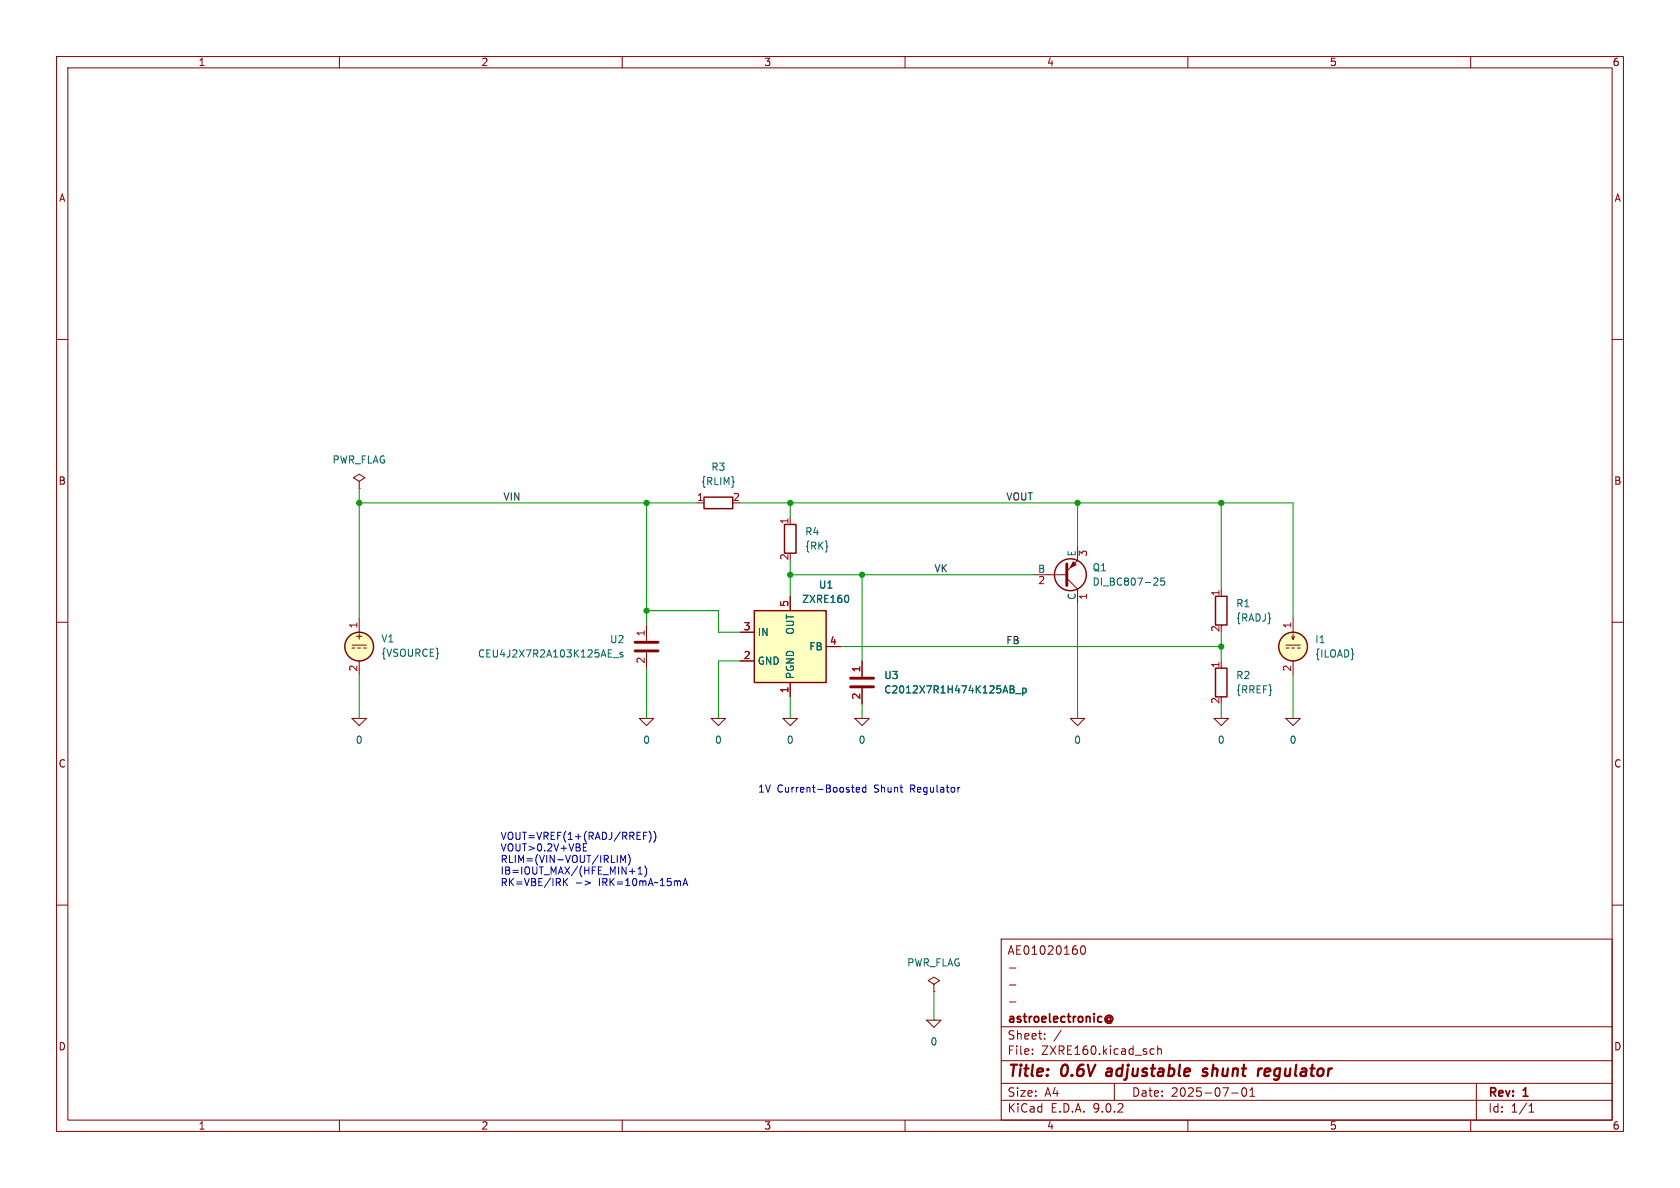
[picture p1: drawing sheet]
(kicad_sch
 (version 20250114)
 (generator "eeschema")
 (generator_version "9.0")
 (paper "A4")
 (title_block
  (title "0.6V adjustable shunt regulator")
  (date "2025-07-01")
  (rev "1")
  (company "astroelectronic@")
  (comment 1 "-")
  (comment 2 "-")
  (comment 3 "-")
  (comment 4 "AE01020160"))
 (lib_symbols
  (symbol "Device:C"
   (pin_names
    (offset 0.254) (hide yes)) (exclude_from_sim no) (in_bom yes) (on_board yes)
   (property "Reference" "C" (at 0.635 2.54 0) (effects (font (size 1.27 1.27)) (justify left)))
   (property "Value" "C" (at 0.635 -2.54 0) (effects (font (size 1.27 1.27)) (justify left)))
   (property "Footprint" "" (at 0.9652 -3.81 0) (effects (font (size 1.27 1.27)) (hide yes)))
   (property "Datasheet" "~" (at 0 0 0) (effects (font (size 1.27 1.27)) (hide yes)))
   (property "Description" "Unpolarized capacitor" (at 0 0 0) (effects (font (size 1.27 1.27)) (hide yes)))
   (symbol "C_0_1"
    (polyline (pts (xy -2.032 0.762) (xy 2.032 0.762)) (stroke (width 0.508) (type default)) (fill (type none)))
    (polyline (pts (xy -2.032 -0.762) (xy 2.032 -0.762)) (stroke (width 0.508) (type default)) (fill (type none))))
   (symbol "C_1_1"
    (pin passive line (at 0 3.81 270) (length 2.794) (name "~" (effects (font (size 1.27 1.27)))) (number "1" (effects (font (size 1.27 1.27)))))
    (pin passive line (at 0 -3.81 90) (length 2.794) (name "~" (effects (font (size 1.27 1.27)))) (number "2" (effects (font (size 1.27 1.27))))))
   (embedded_fonts no))
  (symbol "Transistor_BJT:Q_PNP_CBE"
   (pin_names
    (offset 0)) (exclude_from_sim no) (in_bom yes) (on_board yes)
   (property "Reference" "Q" (at 5.08 1.27 0) (effects (font (size 1.27 1.27)) (justify left)))
   (property "Value" "Q_PNP_CBE" (at 5.08 -1.27 0) (effects (font (size 1.27 1.27)) (justify left)))
   (property "Footprint" "" (at 5.08 2.54 0) (effects (font (size 1.27 1.27)) (hide yes)))
   (property "Datasheet" "~" (at 0 0 0) (effects (font (size 1.27 1.27)) (hide yes)))
   (property "Description" "PNP transistor, collector/base/emitter" (at 0 0 0) (effects (font (size 1.27 1.27)) (hide yes)))
   (symbol "Q_PNP_CBE_0_1"
    (polyline (pts (xy -2.54 0) (xy 0.635 0)) (stroke (width 0) (type default)) (fill (type none)))
    (polyline (pts (xy 0.635 1.905) (xy 0.635 -1.905)) (stroke (width 0.508) (type default)) (fill (type none)))
    (polyline (pts (xy 0.635 0.635) (xy 2.54 2.54)) (stroke (width 0) (type default)) (fill (type none)))
    (polyline (pts (xy 0.635 -0.635) (xy 2.54 -2.54)) (stroke (width 0) (type default)) (fill (type none)))
    (circle (center 1.27 0) (radius 2.8194) (stroke (width 0.254) (type default)) (fill (type none)))
    (polyline (pts (xy 2.286 -1.778) (xy 1.778 -2.286) (xy 1.27 -1.27) (xy 2.286 -1.778)) (stroke (width 0) (type default)) (fill (type outline))))
   (symbol "Q_PNP_CBE_1_1"
    (pin input line (at -5.08 0 0) (length 2.54) (name "B" (effects (font (size 1.27 1.27)))) (number "2" (effects (font (size 1.27 1.27)))))
    (pin passive line (at 2.54 5.08 270) (length 2.54) (name "C" (effects (font (size 1.27 1.27)))) (number "1" (effects (font (size 1.27 1.27)))))
    (pin passive line (at 2.54 -5.08 90) (length 2.54) (name "E" (effects (font (size 1.27 1.27)))) (number "3" (effects (font (size 1.27 1.27))))))
   (embedded_fonts no))
  (symbol "ZXRE160:0"
   (power)
   (pin_numbers (hide yes))
   (pin_names
    (offset 0) (hide yes)) (exclude_from_sim no) (in_bom yes) (on_board yes)
   (property "Reference" "#GND" (at 0 -5.08 0) (effects (font (size 1.27 1.27)) (hide yes)))
   (property "Value" "0" (at 0 -2.54 0) (effects (font (size 1.27 1.27))))
   (property "Footprint" "" (at 0 0 0) (effects (font (size 1.27 1.27)) (hide yes)))
   (property "Datasheet" "https://ngspice.sourceforge.io/docs/ngspice-html-manual/manual.xhtml#subsec_Circuit_elements__device" (at 0 -10.16 0) (effects (font (size 1.27 1.27)) (hide yes)))
   (property "Description" "0V reference potential for simulation" (at 0 -7.62 0) (effects (font (size 1.27 1.27)) (hide yes)))
   (symbol "0_0_1"
    (polyline (pts (xy -1.27 0) (xy 0 -1.27) (xy 1.27 0) (xy -1.27 0)) (stroke (width 0) (type default)) (fill (type none))))
   (symbol "0_1_1"
    (pin power_in line (at 0 0 0) (length 0) (name "~" (effects (font (size 1.016 1.016)))) (number "1" (effects (font (size 1.016 1.016))))))
   (embedded_fonts no))
  (symbol "ZXRE160:IDC"
   (pin_names
    (offset 0.0254)) (exclude_from_sim no) (in_bom yes) (on_board yes)
   (property "Reference" "I" (at 2.54 2.54 0) (effects (font (size 1.27 1.27)) (justify left)))
   (property "Value" "1" (at 2.54 0 0) (effects (font (size 1.27 1.27)) (justify left)))
   (property "Footprint" "" (at 0 0 0) (effects (font (size 1.27 1.27)) (hide yes)))
   (property "Datasheet" "https://ngspice.sourceforge.io/docs/ngspice-html-manual/manual.xhtml#sec_Independent_Sources_for" (at 0 0 0) (effects (font (size 1.27 1.27)) (hide yes)))
   (property "Description" "Current source, DC" (at 0 0 0) (effects (font (size 1.27 1.27)) (hide yes)))
   (property "Sim.Pins" "1=+ 2=-" (at 0 0 0) (effects (font (size 1.27 1.27)) (hide yes)))
   (property "Sim.Type" "DC" (at 0 0 0) (effects (font (size 1.27 1.27)) (hide yes)))
   (property "Sim.Device" "I" (at 0 0 0) (effects (font (size 1.27 1.27)) (hide yes)))
   (symbol "IDC_0_0"
    (polyline (pts (xy -1.27 0.254) (xy 1.27 0.254)) (stroke (width 0) (type default)) (fill (type none)))
    (polyline (pts (xy -0.762 -0.254) (xy -1.27 -0.254)) (stroke (width 0) (type default)) (fill (type none)))
    (polyline (pts (xy 0.254 -0.254) (xy -0.254 -0.254)) (stroke (width 0) (type default)) (fill (type none)))
    (polyline (pts (xy 1.27 -0.254) (xy 0.762 -0.254)) (stroke (width 0) (type default)) (fill (type none))))
   (symbol "IDC_0_1"
    (polyline (pts (xy -0.254 1.778) (xy 0 1.27) (xy 0.254 1.778)) (stroke (width 0) (type default)) (fill (type none)))
    (polyline (pts (xy 0 1.27) (xy 0 2.286)) (stroke (width 0) (type default)) (fill (type none)))
    (circle (center 0 0) (radius 2.54) (stroke (width 0.254) (type default)) (fill (type background))))
   (symbol "IDC_1_1"
    (pin passive line (at 0 5.08 270) (length 2.54) (name "~" (effects (font (size 1.27 1.27)))) (number "1" (effects (font (size 1.27 1.27)))))
    (pin passive line (at 0 -5.08 90) (length 2.54) (name "~" (effects (font (size 1.27 1.27)))) (number "2" (effects (font (size 1.27 1.27))))))
   (embedded_fonts no))
  (symbol "ZXRE160:R"
   (pin_names
    (offset 0) (hide yes)) (exclude_from_sim no) (in_bom yes) (on_board yes)
   (property "Reference" "R" (at 2.032 0 90) (effects (font (size 1.27 1.27))))
   (property "Value" "R" (at 0 0 90) (effects (font (size 1.27 1.27))))
   (property "Footprint" "" (at -1.778 0 90) (effects (font (size 1.27 1.27)) (hide yes)))
   (property "Datasheet" "~" (at 0 0 0) (effects (font (size 1.27 1.27)) (hide yes)))
   (property "Description" "Resistor" (at 0 0 0) (effects (font (size 1.27 1.27)) (hide yes)))
   (symbol "R_0_1"
    (rectangle (start -1.016 -2.54) (end 1.016 2.54) (stroke (width 0.254) (type default)) (fill (type none))))
   (symbol "R_1_1"
    (pin passive line (at 0 3.81 270) (length 1.27) (name "~" (effects (font (size 1.27 1.27)))) (number "1" (effects (font (size 1.27 1.27)))))
    (pin passive line (at 0 -3.81 90) (length 1.27) (name "~" (effects (font (size 1.27 1.27)))) (number "2" (effects (font (size 1.27 1.27))))))
   (embedded_fonts no))
  (symbol "ZXRE160:VDC"
   (pin_names
    (offset 0.0254)) (exclude_from_sim no) (in_bom yes) (on_board yes)
   (property "Reference" "V" (at 2.54 2.54 0) (effects (font (size 1.27 1.27)) (justify left)))
   (property "Value" "1" (at 2.54 0 0) (effects (font (size 1.27 1.27)) (justify left)))
   (property "Footprint" "" (at 0 0 0) (effects (font (size 1.27 1.27)) (hide yes)))
   (property "Datasheet" "https://ngspice.sourceforge.io/docs/ngspice-html-manual/manual.xhtml#sec_Independent_Sources_for" (at 0 0 0) (effects (font (size 1.27 1.27)) (hide yes)))
   (property "Description" "Voltage source, DC" (at 0 0 0) (effects (font (size 1.27 1.27)) (hide yes)))
   (property "Sim.Pins" "1=+ 2=-" (at 0 0 0) (effects (font (size 1.27 1.27)) (hide yes)))
   (property "Sim.Type" "DC" (at 0 0 0) (effects (font (size 1.27 1.27)) (hide yes)))
   (property "Sim.Device" "V" (at 0 0 0) (effects (font (size 1.27 1.27)) (justify left) (hide yes)))
   (symbol "VDC_0_0"
    (polyline (pts (xy -1.27 0.254) (xy 1.27 0.254)) (stroke (width 0) (type default)) (fill (type none)))
    (polyline (pts (xy -0.762 -0.254) (xy -1.27 -0.254)) (stroke (width 0) (type default)) (fill (type none)))
    (polyline (pts (xy 0.254 -0.254) (xy -0.254 -0.254)) (stroke (width 0) (type default)) (fill (type none)))
    (polyline (pts (xy 1.27 -0.254) (xy 0.762 -0.254)) (stroke (width 0) (type default)) (fill (type none)))
    (text "+" (at 0 1.905 0) (effects (font (size 1.27 1.27)))))
   (symbol "VDC_0_1"
    (circle (center 0 0) (radius 2.54) (stroke (width 0.254) (type default)) (fill (type background))))
   (symbol "VDC_1_1"
    (pin passive line (at 0 5.08 270) (length 2.54) (name "~" (effects (font (size 1.27 1.27)))) (number "1" (effects (font (size 1.27 1.27)))))
    (pin passive line (at 0 -5.08 90) (length 2.54) (name "~" (effects (font (size 1.27 1.27)))) (number "2" (effects (font (size 1.27 1.27))))))
   (embedded_fonts no))
  (symbol "ZXRE160:ZXRE160" (exclude_from_sim no) (in_bom yes) (on_board yes)
   (property "Reference" "U" (at 2.286 10.668 0) (effects (font (size 1.27 1.27)) (justify left)))
   (property "Value" "ZXRE160" (at 1.27 7.62 0) (effects (font (size 1.27 1.27)) (justify left)))
   (property "Footprint" "" (at 0 12.7 0) (effects (font (size 1.27 1.27)) (hide yes)))
   (property "Datasheet" "~" (at 0 0 0) (effects (font (size 1.27 1.27)) (hide yes)))
   (property "Description" "" (at 0 0 0) (effects (font (size 1.27 1.27)) (hide yes)))
   (symbol "ZXRE160_0_1"
    (rectangle (start -6.35 6.35) (end 6.35 -6.35) (stroke (width 0.254) (type default)) (fill (type background))))
   (symbol "ZXRE160_1_1"
    (pin passive line (at -8.89 2.54 0) (length 2.54) (name "IN" (effects (font (size 1.27 1.27)))) (number "3" (effects (font (size 1.27 1.27)))))
    (pin passive line (at -8.89 -2.54 0) (length 2.54) (name "GND" (effects (font (size 1.27 1.27)))) (number "2" (effects (font (size 1.27 1.27)))))
    (pin passive line (at 0 8.89 270) (length 2.54) (name "OUT" (effects (font (size 1.27 1.27)))) (number "5" (effects (font (size 1.27 1.27)))))
    (pin passive line (at 0 -8.89 90) (length 2.54) (name "PGND" (effects (font (size 1.27 1.27)))) (number "1" (effects (font (size 1.27 1.27)))))
    (pin passive line (at 8.89 0 180) (length 2.54) (name "FB" (effects (font (size 1.27 1.27)))) (number "4" (effects (font (size 1.27 1.27))))))
   (embedded_fonts no))
  (symbol "power:PWR_FLAG"
   (power)
   (pin_numbers (hide yes))
   (pin_names
    (offset 0) (hide yes)) (exclude_from_sim no) (in_bom yes) (on_board yes)
   (property "Reference" "#FLG" (at 0 1.905 0) (effects (font (size 1.27 1.27)) (hide yes)))
   (property "Value" "PWR_FLAG" (at 0 3.81 0) (effects (font (size 1.27 1.27))))
   (property "Footprint" "" (at 0 0 0) (effects (font (size 1.27 1.27)) (hide yes)))
   (property "Datasheet" "~" (at 0 0 0) (effects (font (size 1.27 1.27)) (hide yes)))
   (property "Description" "Special symbol for telling ERC where power comes from" (at 0 0 0) (effects (font (size 1.27 1.27)) (hide yes)))
   (symbol "PWR_FLAG_0_0"
    (pin power_out line (at 0 0 90) (length 0) (name "~" (effects (font (size 1.27 1.27)))) (number "1" (effects (font (size 1.27 1.27))))))
   (symbol "PWR_FLAG_0_1"
    (polyline (pts (xy 0 0) (xy 0 1.27) (xy -1.016 1.905) (xy 0 2.54) (xy 1.016 1.905) (xy 0 1.27)) (stroke (width 0) (type default)) (fill (type none))))
   (embedded_fonts no)))
 (text "1V Current-Boosted Shunt Regulator "
  (exclude_from_sim no)
  (at 152.4 139.7 0)
  (effects (font (size 1.27 1.27))))
 (text "VOUT=VREF(1+(RADJ/RREF))\nVOUT>0.2V+VBE\nRLIM=(VIN-VOUT/IRLIM)\nIB=IOUT_MAX/(HFE_MIN+1)\nRK=VBE/IRK -> IRK=10mA~15mA"
  (exclude_from_sim no)
  (at 88.392 152.146 0)
  (effects (font (size 1.27 1.27)) (justify left)))
 (junction
  (at 139.7 101.6)
  (diameter 0)
  (color 0 0 0 0))
 (junction
  (at 114.3 107.95)
  (diameter 0)
  (color 0 0 0 0))
 (junction
  (at 152.4 101.6)
  (diameter 0)
  (color 0 0 0 0))
 (junction
  (at 215.9 114.3)
  (diameter 0)
  (color 0 0 0 0))
 (junction
  (at 139.7 88.9)
  (diameter 0)
  (color 0 0 0 0))
 (junction
  (at 114.3 88.9)
  (diameter 0)
  (color 0 0 0 0))
 (junction
  (at 215.9 88.9)
  (diameter 0)
  (color 0 0 0 0))
 (junction
  (at 190.5 88.9)
  (diameter 0)
  (color 0 0 0 0))
 (junction
  (at 63.5 88.9)
  (diameter 0)
  (color 0 0 0 0))
 (wire
  (pts (xy 127 116.84) (xy 130.81 116.84))
  (stroke (width 0) (type default)))
 (wire
  (pts (xy 215.9 88.9) (xy 190.5 88.9))
  (stroke (width 0) (type default)))
 (wire
  (pts (xy 63.5 88.9) (xy 114.3 88.9))
  (stroke (width 0) (type default)))
 (wire
  (pts (xy 139.7 101.6) (xy 139.7 105.41))
  (stroke (width 0) (type default)))
 (wire
  (pts (xy 127 111.76) (xy 127 107.95))
  (stroke (width 0) (type default)))
 (wire
  (pts (xy 152.4 101.6) (xy 152.4 116.84))
  (stroke (width 0) (type default)))
 (wire
  (pts (xy 152.4 101.6) (xy 182.88 101.6))
  (stroke (width 0) (type default)))
 (wire
  (pts (xy 152.4 124.46) (xy 152.4 127))
  (stroke (width 0) (type default)))
 (wire
  (pts (xy 127 107.95) (xy 114.3 107.95))
  (stroke (width 0) (type default)))
 (wire
  (pts (xy 215.9 124.46) (xy 215.9 127))
  (stroke (width 0) (type default)))
 (wire
  (pts (xy 190.5 96.52) (xy 190.5 88.9))
  (stroke (width 0) (type default)))
 (wire
  (pts (xy 228.6 109.22) (xy 228.6 88.9))
  (stroke (width 0) (type default)))
 (wire
  (pts (xy 165.1 175.26) (xy 165.1 180.34))
  (stroke (width 0) (type default)))
 (wire
  (pts (xy 139.7 88.9) (xy 190.5 88.9))
  (stroke (width 0) (type default)))
 (wire
  (pts (xy 215.9 114.3) (xy 215.9 116.84))
  (stroke (width 0) (type default)))
 (wire
  (pts (xy 139.7 123.19) (xy 139.7 127))
  (stroke (width 0) (type default)))
 (wire
  (pts (xy 139.7 88.9) (xy 130.81 88.9))
  (stroke (width 0) (type default)))
 (wire
  (pts (xy 130.81 111.76) (xy 127 111.76))
  (stroke (width 0) (type default)))
 (wire
  (pts (xy 114.3 88.9) (xy 123.19 88.9))
  (stroke (width 0) (type default)))
 (wire
  (pts (xy 114.3 118.11) (xy 114.3 127))
  (stroke (width 0) (type default)))
 (wire
  (pts (xy 63.5 109.22) (xy 63.5 88.9))
  (stroke (width 0) (type default)))
 (wire
  (pts (xy 139.7 91.44) (xy 139.7 88.9))
  (stroke (width 0) (type default)))
 (wire
  (pts (xy 228.6 119.38) (xy 228.6 127))
  (stroke (width 0) (type default)))
 (wire
  (pts (xy 148.59 114.3) (xy 215.9 114.3))
  (stroke (width 0) (type default)))
 (wire
  (pts (xy 127 127) (xy 127 116.84))
  (stroke (width 0) (type default)))
 (wire
  (pts (xy 215.9 104.14) (xy 215.9 88.9))
  (stroke (width 0) (type default)))
 (wire
  (pts (xy 63.5 119.38) (xy 63.5 127))
  (stroke (width 0) (type default)))
 (wire
  (pts (xy 63.5 86.36) (xy 63.5 88.9))
  (stroke (width 0) (type default)))
 (wire
  (pts (xy 228.6 88.9) (xy 215.9 88.9))
  (stroke (width 0) (type default)))
 (wire
  (pts (xy 215.9 111.76) (xy 215.9 114.3))
  (stroke (width 0) (type default)))
 (wire
  (pts (xy 190.5 106.68) (xy 190.5 127))
  (stroke (width 0) (type default)))
 (wire
  (pts (xy 139.7 101.6) (xy 152.4 101.6))
  (stroke (width 0) (type default)))
 (wire
  (pts (xy 139.7 99.06) (xy 139.7 101.6))
  (stroke (width 0) (type default)))
 (wire
  (pts (xy 114.3 88.9) (xy 114.3 107.95))
  (stroke (width 0) (type default)))
 (wire
  (pts (xy 114.3 107.95) (xy 114.3 110.49))
  (stroke (width 0) (type default)))
 (label "VOUT"
  (at 177.8 88.9 0)
  (effects (font (size 1.27 1.27)) (justify left bottom)))
 (label "VK"
  (at 165.1 101.6 0)
  (effects (font (size 1.27 1.27)) (justify left bottom)))
 (label "FB"
  (at 177.8 114.3 0)
  (effects (font (size 1.27 1.27)) (justify left bottom)))
 (label "VIN"
  (at 88.9 88.9 0)
  (effects (font (size 1.27 1.27)) (justify left bottom)))
 (symbol
  (lib_id "ZXRE160:0")
  (at 114.3 127 0)
  (unit 1)
  (exclude_from_sim no)
  (in_bom yes)
  (on_board yes)
  (dnp no)
  (fields_autoplaced yes)
  (property "Reference" "#GND07" (at 114.3 132.08 0) (effects (font (size 1.27 1.27)) (hide yes)))
  (property "Value" "0" (at 114.3 130.81 0) (effects (font (size 1.27 1.27))))
  (property "Footprint" "" (at 114.3 127 0) (effects (font (size 1.27 1.27)) (hide yes)))
  (property "Datasheet" "https://ngspice.sourceforge.io/docs/ngspice-html-manual/manual.xhtml#subsec_Circuit_elements__device" (at 114.3 137.16 0) (effects (font (size 1.27 1.27)) (hide yes)))
  (property "Description" "0V reference potential for simulation" (at 114.3 134.62 0) (effects (font (size 1.27 1.27)) (hide yes)))
  (pin "1"))
 (symbol
  (lib_id "ZXRE160:0")
  (at 190.5 127 0)
  (unit 1)
  (exclude_from_sim no)
  (in_bom yes)
  (on_board yes)
  (dnp no)
  (fields_autoplaced yes)
  (property "Reference" "#GND08" (at 190.5 132.08 0) (effects (font (size 1.27 1.27)) (hide yes)))
  (property "Value" "0" (at 190.5 130.81 0) (effects (font (size 1.27 1.27))))
  (property "Footprint" "" (at 190.5 127 0) (effects (font (size 1.27 1.27)) (hide yes)))
  (property "Datasheet" "https://ngspice.sourceforge.io/docs/ngspice-html-manual/manual.xhtml#subsec_Circuit_elements__device" (at 190.5 137.16 0) (effects (font (size 1.27 1.27)) (hide yes)))
  (property "Description" "0V reference potential for simulation" (at 190.5 134.62 0) (effects (font (size 1.27 1.27)) (hide yes)))
  (pin "1"))
 (symbol
  (lib_id "Device:C")
  (at 114.3 114.3 0)
  (mirror y)
  (unit 1)
  (exclude_from_sim no)
  (in_bom yes)
  (on_board yes)
  (dnp no)
  (property "Reference" "U2" (at 110.49 113.0299 0) (effects (font (size 1.27 1.27)) (justify left)))
  (property "Value" "CEU4J2X7R2A103K125AE_s" (at 110.49 115.5699 0) (effects (font (size 1.27 1.27)) (justify left)))
  (property "Footprint" "" (at 113.3348 118.11 0) (effects (font (size 1.27 1.27)) (hide yes)))
  (property "Datasheet" "~" (at 114.3 114.3 0) (effects (font (size 1.27 1.27)) (hide yes)))
  (property "Description" "Unpolarized capacitor" (at 114.3 114.3 0) (effects (font (size 1.27 1.27)) (hide yes)))
  (property "Sim.Library" "CEU4J2X7R2A103K125AE_s.mod" (at 114.3 114.3 0) (effects (font (size 1.27 1.27)) (hide yes)))
  (property "Sim.Name" "CEU4J2X7R2A103K125AE_s" (at 114.3 114.3 0) (effects (font (size 1.27 1.27)) (hide yes)))
  (property "Sim.Device" "SUBCKT" (at 114.3 114.3 0) (effects (font (size 1.27 1.27)) (hide yes)))
  (property "Sim.Pins" "1=n1 2=n2" (at 114.3 114.3 0) (effects (font (size 1.27 1.27)) (hide yes)))
  (pin "2")
  (pin "1"))
 (symbol
  (lib_id "ZXRE160:0")
  (at 63.5 127 0)
  (unit 1)
  (exclude_from_sim no)
  (in_bom yes)
  (on_board yes)
  (dnp no)
  (fields_autoplaced yes)
  (property "Reference" "#GND06" (at 63.5 132.08 0) (effects (font (size 1.27 1.27)) (hide yes)))
  (property "Value" "0" (at 63.5 130.81 0) (effects (font (size 1.27 1.27))))
  (property "Footprint" "" (at 63.5 127 0) (effects (font (size 1.27 1.27)) (hide yes)))
  (property "Datasheet" "https://ngspice.sourceforge.io/docs/ngspice-html-manual/manual.xhtml#subsec_Circuit_elements__device" (at 63.5 137.16 0) (effects (font (size 1.27 1.27)) (hide yes)))
  (property "Description" "0V reference potential for simulation" (at 63.5 134.62 0) (effects (font (size 1.27 1.27)) (hide yes)))
  (pin "1"))
 (symbol
  (lib_id "ZXRE160:R")
  (at 215.9 120.65 0)
  (unit 1)
  (exclude_from_sim no)
  (in_bom yes)
  (on_board yes)
  (dnp no)
  (fields_autoplaced yes)
  (property "Reference" "R2" (at 218.44 119.3799 0) (effects (font (size 1.27 1.27)) (justify left)))
  (property "Value" "{RREF}" (at 218.44 121.9199 0) (effects (font (size 1.27 1.27)) (justify left)))
  (property "Footprint" "" (at 214.122 120.65 90) (effects (font (size 1.27 1.27)) (hide yes)))
  (property "Datasheet" "~" (at 215.9 120.65 0) (effects (font (size 1.27 1.27)) (hide yes)))
  (property "Description" "Resistor" (at 215.9 120.65 0) (effects (font (size 1.27 1.27)) (hide yes)))
  (pin "2")
  (pin "1"))
 (symbol
  (lib_id "ZXRE160:0")
  (at 228.6 127 0)
  (unit 1)
  (exclude_from_sim no)
  (in_bom yes)
  (on_board yes)
  (dnp no)
  (fields_autoplaced yes)
  (property "Reference" "#GND05" (at 228.6 132.08 0) (effects (font (size 1.27 1.27)) (hide yes)))
  (property "Value" "0" (at 228.6 130.81 0) (effects (font (size 1.27 1.27))))
  (property "Footprint" "" (at 228.6 127 0) (effects (font (size 1.27 1.27)) (hide yes)))
  (property "Datasheet" "https://ngspice.sourceforge.io/docs/ngspice-html-manual/manual.xhtml#subsec_Circuit_elements__device" (at 228.6 137.16 0) (effects (font (size 1.27 1.27)) (hide yes)))
  (property "Description" "0V reference potential for simulation" (at 228.6 134.62 0) (effects (font (size 1.27 1.27)) (hide yes)))
  (pin "1"))
 (symbol
  (lib_id "power:PWR_FLAG")
  (at 165.1 175.26 0)
  (unit 1)
  (exclude_from_sim no)
  (in_bom yes)
  (on_board yes)
  (dnp no)
  (fields_autoplaced yes)
  (property "Reference" "#FLG02" (at 165.1 173.355 0) (effects (font (size 1.27 1.27)) (hide yes)))
  (property "Value" "PWR_FLAG" (at 165.1 170.18 0) (effects (font (size 1.27 1.27))))
  (property "Footprint" "" (at 165.1 175.26 0) (effects (font (size 1.27 1.27)) (hide yes)))
  (property "Datasheet" "~" (at 165.1 175.26 0) (effects (font (size 1.27 1.27)) (hide yes)))
  (property "Description" "Special symbol for telling ERC where power comes from" (at 165.1 175.26 0) (effects (font (size 1.27 1.27)) (hide yes)))
  (pin "1"))
 (symbol
  (lib_id "Device:C")
  (at 152.4 120.65 0)
  (unit 1)
  (exclude_from_sim no)
  (in_bom yes)
  (on_board yes)
  (dnp no)
  (fields_autoplaced yes)
  (property "Reference" "U3" (at 156.21 119.3799 0) (effects (font (size 1.27 1.27)) (justify left)))
  (property "Value" "C2012X7R1H474K125AB_p" (at 156.21 121.9199 0) (effects (font (size 1.27 1.27)) (justify left)))
  (property "Footprint" "" (at 153.3652 124.46 0) (effects (font (size 1.27 1.27)) (hide yes)))
  (property "Datasheet" "~" (at 152.4 120.65 0) (effects (font (size 1.27 1.27)) (hide yes)))
  (property "Description" "Unpolarized capacitor" (at 152.4 120.65 0) (effects (font (size 1.27 1.27)) (hide yes)))
  (property "Sim.Library" "c2012x7r1h474k125ab_p.mod" (at 152.4 120.65 0) (effects (font (size 1.27 1.27)) (hide yes)))
  (property "Sim.Name" "C2012X7R1H474K125AB_p" (at 152.4 120.65 0) (effects (font (size 1.27 1.27)) (hide yes)))
  (property "Sim.Device" "SUBCKT" (at 152.4 120.65 0) (effects (font (size 1.27 1.27)) (hide yes)))
  (property "Sim.Pins" "1=n1 2=n2" (at 152.4 120.65 0) (effects (font (size 1.27 1.27)) (hide yes)))
  (pin "2")
  (pin "1"))
 (symbol
  (lib_id "ZXRE160:VDC")
  (at 63.5 114.3 0)
  (unit 1)
  (exclude_from_sim no)
  (in_bom yes)
  (on_board yes)
  (dnp no)
  (fields_autoplaced yes)
  (property "Reference" "V1" (at 67.31 112.9001 0) (effects (font (size 1.27 1.27)) (justify left)))
  (property "Value" "{VSOURCE}" (at 67.31 115.4401 0) (effects (font (size 1.27 1.27)) (justify left)))
  (property "Footprint" "" (at 63.5 114.3 0) (effects (font (size 1.27 1.27)) (hide yes)))
  (property "Datasheet" "https://ngspice.sourceforge.io/docs/ngspice-html-manual/manual.xhtml#sec_Independent_Sources_for" (at 63.5 114.3 0) (effects (font (size 1.27 1.27)) (hide yes)))
  (property "Description" "Voltage source, DC" (at 63.5 114.3 0) (effects (font (size 1.27 1.27)) (hide yes)))
  (property "Sim.Pins" "1=+ 2=-" (at 63.5 114.3 0) (effects (font (size 1.27 1.27)) (hide yes)))
  (property "Sim.Type" "DC" (at 63.5 114.3 0) (effects (font (size 1.27 1.27)) (hide yes)))
  (property "Sim.Device" "V" (at 63.5 114.3 0) (effects (font (size 1.27 1.27)) (justify left) (hide yes)))
  (pin "1")
  (pin "2"))
 (symbol
  (lib_id "ZXRE160:R")
  (at 139.7 95.25 0)
  (unit 1)
  (exclude_from_sim no)
  (in_bom yes)
  (on_board yes)
  (dnp no)
  (fields_autoplaced yes)
  (property "Reference" "R4" (at 142.24 93.9799 0) (effects (font (size 1.27 1.27)) (justify left)))
  (property "Value" "{RK}" (at 142.24 96.5199 0) (effects (font (size 1.27 1.27)) (justify left)))
  (property "Footprint" "" (at 137.922 95.25 90) (effects (font (size 1.27 1.27)) (hide yes)))
  (property "Datasheet" "~" (at 139.7 95.25 0) (effects (font (size 1.27 1.27)) (hide yes)))
  (property "Description" "Resistor" (at 139.7 95.25 0) (effects (font (size 1.27 1.27)) (hide yes)))
  (pin "2")
  (pin "1"))
 (symbol
  (lib_id "power:PWR_FLAG")
  (at 63.5 86.36 0)
  (unit 1)
  (exclude_from_sim no)
  (in_bom yes)
  (on_board yes)
  (dnp no)
  (fields_autoplaced yes)
  (property "Reference" "#FLG01" (at 63.5 84.455 0) (effects (font (size 1.27 1.27)) (hide yes)))
  (property "Value" "PWR_FLAG" (at 63.5 81.28 0) (effects (font (size 1.27 1.27))))
  (property "Footprint" "" (at 63.5 86.36 0) (effects (font (size 1.27 1.27)) (hide yes)))
  (property "Datasheet" "~" (at 63.5 86.36 0) (effects (font (size 1.27 1.27)) (hide yes)))
  (property "Description" "Special symbol for telling ERC where power comes from" (at 63.5 86.36 0) (effects (font (size 1.27 1.27)) (hide yes)))
  (pin "1"))
 (symbol
  (lib_id "ZXRE160:R")
  (at 127 88.9 90)
  (unit 1)
  (exclude_from_sim no)
  (in_bom yes)
  (on_board yes)
  (dnp no)
  (fields_autoplaced yes)
  (property "Reference" "R3" (at 127 82.55 90) (effects (font (size 1.27 1.27))))
  (property "Value" "{RLIM}" (at 127 85.09 90) (effects (font (size 1.27 1.27))))
  (property "Footprint" "" (at 127 90.678 90) (effects (font (size 1.27 1.27)) (hide yes)))
  (property "Datasheet" "~" (at 127 88.9 0) (effects (font (size 1.27 1.27)) (hide yes)))
  (property "Description" "Resistor" (at 127 88.9 0) (effects (font (size 1.27 1.27)) (hide yes)))
  (pin "2")
  (pin "1"))
 (symbol
  (lib_id "ZXRE160:0")
  (at 139.7 127 0)
  (unit 1)
  (exclude_from_sim no)
  (in_bom yes)
  (on_board yes)
  (dnp no)
  (fields_autoplaced yes)
  (property "Reference" "#GND01" (at 139.7 132.08 0) (effects (font (size 1.27 1.27)) (hide yes)))
  (property "Value" "0" (at 139.7 130.81 0) (effects (font (size 1.27 1.27))))
  (property "Footprint" "" (at 139.7 127 0) (effects (font (size 1.27 1.27)) (hide yes)))
  (property "Datasheet" "https://ngspice.sourceforge.io/docs/ngspice-html-manual/manual.xhtml#subsec_Circuit_elements__device" (at 139.7 137.16 0) (effects (font (size 1.27 1.27)) (hide yes)))
  (property "Description" "0V reference potential for simulation" (at 139.7 134.62 0) (effects (font (size 1.27 1.27)) (hide yes)))
  (pin "1"))
 (symbol
  (lib_id "Transistor_BJT:Q_PNP_CBE")
  (at 187.96 101.6 0)
  (mirror x)
  (unit 1)
  (exclude_from_sim no)
  (in_bom yes)
  (on_board yes)
  (dnp no)
  (fields_autoplaced yes)
  (property "Reference" "Q1" (at 193.04 100.3299 0) (effects (font (size 1.27 1.27)) (justify left)))
  (property "Value" "DI_BC807-25" (at 193.04 102.8699 0) (effects (font (size 1.27 1.27)) (justify left)))
  (property "Footprint" "" (at 193.04 104.14 0) (effects (font (size 1.27 1.27)) (hide yes)))
  (property "Datasheet" "~" (at 187.96 101.6 0) (effects (font (size 1.27 1.27)) (hide yes)))
  (property "Description" "PNP transistor, collector/base/emitter" (at 187.96 101.6 0) (effects (font (size 1.27 1.27)) (hide yes)))
  (property "Sim.Library" "BC807-25.spice.txt" (at 187.96 101.6 0) (effects (font (size 1.27 1.27)) (hide yes)))
  (property "Sim.Name" "DI_BC807-25" (at 187.96 101.6 0) (effects (font (size 1.27 1.27)) (hide yes)))
  (property "Sim.Device" "PNP" (at 187.96 101.6 0) (effects (font (size 1.27 1.27)) (hide yes)))
  (property "Sim.Type" "GUMMELPOON" (at 187.96 101.6 0) (effects (font (size 1.27 1.27)) (hide yes)))
  (property "Sim.Pins" "1=C 2=B 3=E" (at 187.96 101.6 0) (effects (font (size 1.27 1.27)) (hide yes)))
  (pin "1")
  (pin "3")
  (pin "2"))
 (symbol
  (lib_id "ZXRE160:0")
  (at 215.9 127 0)
  (unit 1)
  (exclude_from_sim no)
  (in_bom yes)
  (on_board yes)
  (dnp no)
  (fields_autoplaced yes)
  (property "Reference" "#GND04" (at 215.9 132.08 0) (effects (font (size 1.27 1.27)) (hide yes)))
  (property "Value" "0" (at 215.9 130.81 0) (effects (font (size 1.27 1.27))))
  (property "Footprint" "" (at 215.9 127 0) (effects (font (size 1.27 1.27)) (hide yes)))
  (property "Datasheet" "https://ngspice.sourceforge.io/docs/ngspice-html-manual/manual.xhtml#subsec_Circuit_elements__device" (at 215.9 137.16 0) (effects (font (size 1.27 1.27)) (hide yes)))
  (property "Description" "0V reference potential for simulation" (at 215.9 134.62 0) (effects (font (size 1.27 1.27)) (hide yes)))
  (pin "1"))
 (symbol
  (lib_id "ZXRE160:IDC")
  (at 228.6 114.3 0)
  (unit 1)
  (exclude_from_sim no)
  (in_bom yes)
  (on_board yes)
  (dnp no)
  (fields_autoplaced yes)
  (property "Reference" "I1" (at 232.41 113.0299 0) (effects (font (size 1.27 1.27)) (justify left)))
  (property "Value" "{ILOAD}" (at 232.41 115.5699 0) (effects (font (size 1.27 1.27)) (justify left)))
  (property "Footprint" "" (at 228.6 114.3 0) (effects (font (size 1.27 1.27)) (hide yes)))
  (property "Datasheet" "https://ngspice.sourceforge.io/docs/ngspice-html-manual/manual.xhtml#sec_Independent_Sources_for" (at 228.6 114.3 0) (effects (font (size 1.27 1.27)) (hide yes)))
  (property "Description" "Current source, DC" (at 228.6 114.3 0) (effects (font (size 1.27 1.27)) (hide yes)))
  (property "Sim.Pins" "1=+ 2=-" (at 228.6 114.3 0) (effects (font (size 1.27 1.27)) (hide yes)))
  (property "Sim.Type" "DC" (at 228.6 114.3 0) (effects (font (size 1.27 1.27)) (hide yes)))
  (property "Sim.Device" "I" (at 228.6 114.3 0) (effects (font (size 1.27 1.27)) (hide yes)))
  (pin "1")
  (pin "2"))
 (symbol
  (lib_id "ZXRE160:0")
  (at 152.4 127 0)
  (unit 1)
  (exclude_from_sim no)
  (in_bom yes)
  (on_board yes)
  (dnp no)
  (fields_autoplaced yes)
  (property "Reference" "#GND03" (at 152.4 132.08 0) (effects (font (size 1.27 1.27)) (hide yes)))
  (property "Value" "0" (at 152.4 130.81 0) (effects (font (size 1.27 1.27))))
  (property "Footprint" "" (at 152.4 127 0) (effects (font (size 1.27 1.27)) (hide yes)))
  (property "Datasheet" "https://ngspice.sourceforge.io/docs/ngspice-html-manual/manual.xhtml#subsec_Circuit_elements__device" (at 152.4 137.16 0) (effects (font (size 1.27 1.27)) (hide yes)))
  (property "Description" "0V reference potential for simulation" (at 152.4 134.62 0) (effects (font (size 1.27 1.27)) (hide yes)))
  (pin "1"))
 (symbol
  (lib_id "ZXRE160:0")
  (at 127 127 0)
  (unit 1)
  (exclude_from_sim no)
  (in_bom yes)
  (on_board yes)
  (dnp no)
  (fields_autoplaced yes)
  (property "Reference" "#GND02" (at 127 132.08 0) (effects (font (size 1.27 1.27)) (hide yes)))
  (property "Value" "0" (at 127 130.81 0) (effects (font (size 1.27 1.27))))
  (property "Footprint" "" (at 127 127 0) (effects (font (size 1.27 1.27)) (hide yes)))
  (property "Datasheet" "https://ngspice.sourceforge.io/docs/ngspice-html-manual/manual.xhtml#subsec_Circuit_elements__device" (at 127 137.16 0) (effects (font (size 1.27 1.27)) (hide yes)))
  (property "Description" "0V reference potential for simulation" (at 127 134.62 0) (effects (font (size 1.27 1.27)) (hide yes)))
  (pin "1"))
 (symbol
  (lib_id "ZXRE160:0")
  (at 165.1 180.34 0)
  (unit 1)
  (exclude_from_sim no)
  (in_bom yes)
  (on_board yes)
  (dnp no)
  (fields_autoplaced yes)
  (property "Reference" "#GND09" (at 165.1 185.42 0) (effects (font (size 1.27 1.27)) (hide yes)))
  (property "Value" "0" (at 165.1 184.15 0) (effects (font (size 1.27 1.27))))
  (property "Footprint" "" (at 165.1 180.34 0) (effects (font (size 1.27 1.27)) (hide yes)))
  (property "Datasheet" "https://ngspice.sourceforge.io/docs/ngspice-html-manual/manual.xhtml#subsec_Circuit_elements__device" (at 165.1 190.5 0) (effects (font (size 1.27 1.27)) (hide yes)))
  (property "Description" "0V reference potential for simulation" (at 165.1 187.96 0) (effects (font (size 1.27 1.27)) (hide yes)))
  (pin "1"))
 (symbol
  (lib_id "ZXRE160:R")
  (at 215.9 107.95 0)
  (unit 1)
  (exclude_from_sim no)
  (in_bom yes)
  (on_board yes)
  (dnp no)
  (fields_autoplaced yes)
  (property "Reference" "R1" (at 218.44 106.6799 0) (effects (font (size 1.27 1.27)) (justify left)))
  (property "Value" "{RADJ}" (at 218.44 109.2199 0) (effects (font (size 1.27 1.27)) (justify left)))
  (property "Footprint" "" (at 214.122 107.95 90) (effects (font (size 1.27 1.27)) (hide yes)))
  (property "Datasheet" "~" (at 215.9 107.95 0) (effects (font (size 1.27 1.27)) (hide yes)))
  (property "Description" "Resistor" (at 215.9 107.95 0) (effects (font (size 1.27 1.27)) (hide yes)))
  (pin "2")
  (pin "1"))
 (symbol
  (lib_id "ZXRE160:ZXRE160")
  (at 139.7 114.3 0)
  (unit 1)
  (exclude_from_sim no)
  (in_bom yes)
  (on_board yes)
  (dnp no)
  (property "Reference" "U1" (at 146.05 103.378 0) (effects (font (size 1.27 1.27))))
  (property "Value" "ZXRE160" (at 146.05 105.918 0) (effects (font (size 1.27 1.27))))
  (property "Footprint" "" (at 139.7 101.6 0) (effects (font (size 1.27 1.27)) (hide yes)))
  (property "Datasheet" "~" (at 139.7 114.3 0) (effects (font (size 1.27 1.27)) (hide yes)))
  (property "Description" "" (at 139.7 114.3 0) (effects (font (size 1.27 1.27)) (hide yes)))
  (property "Sim.Library" "ZXRE160.spice.txt" (at 139.7 114.3 0) (effects (font (size 1.27 1.27)) (hide yes)))
  (property "Sim.Name" "ZXRE160" (at 139.7 114.3 0) (effects (font (size 1.27 1.27)) (hide yes)))
  (property "Sim.Device" "SUBCKT" (at 139.7 114.3 0) (effects (font (size 1.27 1.27)) (hide yes)))
  (property "Sim.Pins" "1=PGND 2=GND 3=IN 4=FB 5=OUT" (at 139.7 114.3 0) (effects (font (size 1.27 1.27)) (hide yes)))
  (pin "5")
  (pin "2")
  (pin "1")
  (pin "3")
  (pin "4"))
 (sheet_instances
  (path ""
   (page "1")))
 (embedded_fonts no))
